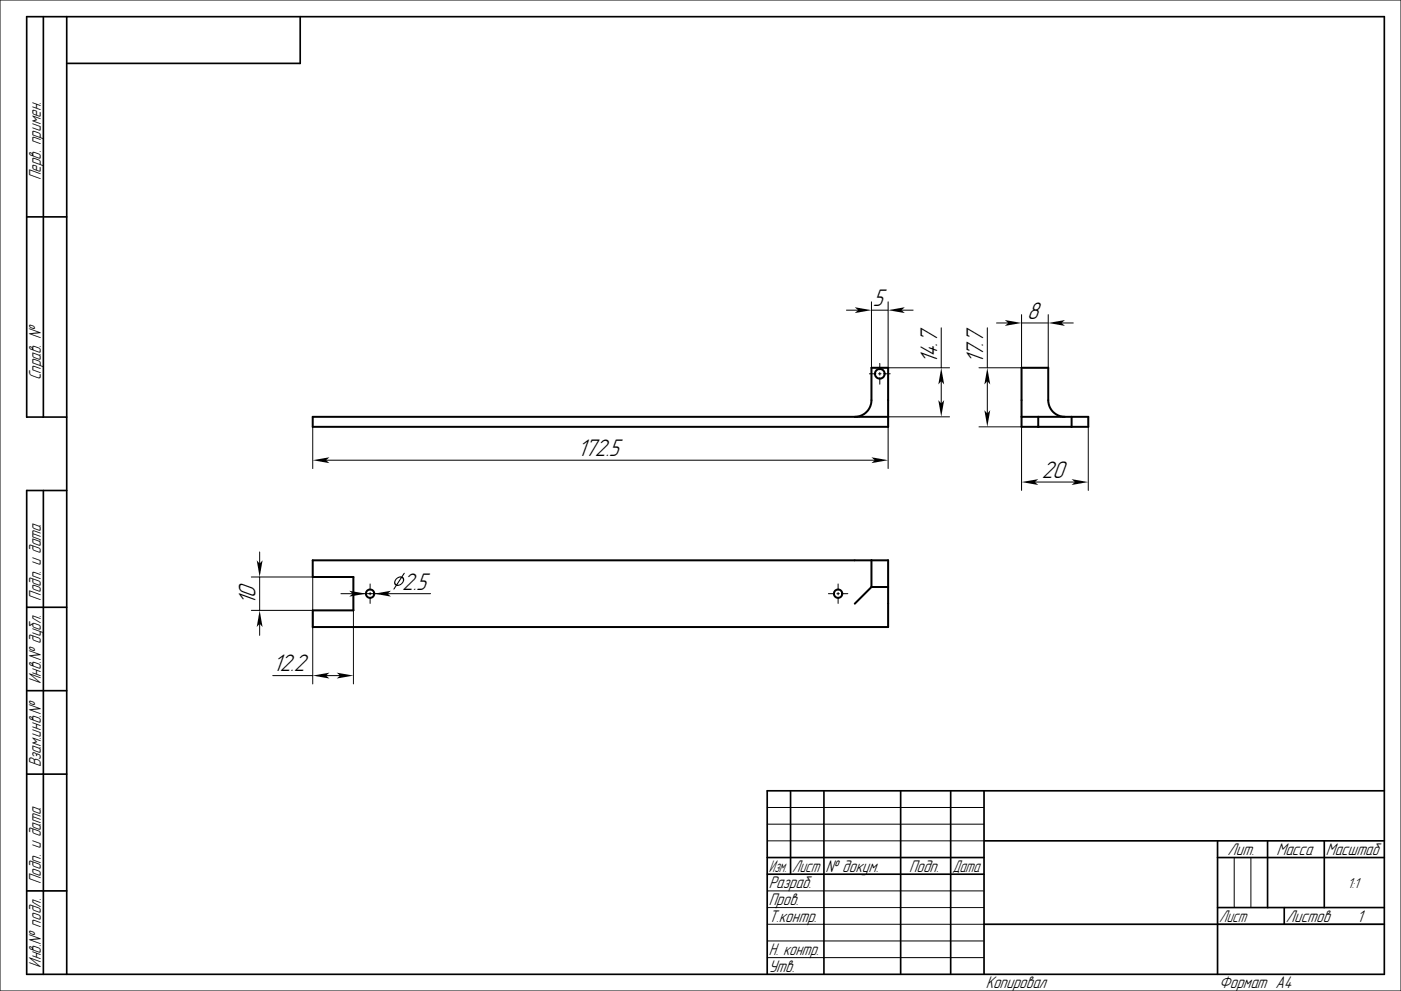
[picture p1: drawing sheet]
<svg xmlns="http://www.w3.org/2000/svg" width="420mm" height="297mm" viewBox="0 0 420 297" stroke-linecap="round" stroke-linejoin="round" font-family="sans-serif">
<g fill="none" stroke="#000" stroke-width=".3">
<path d="M0 0h420v297h-420zM253.7 93h3.5M261.3 93h5M261.3 90.5v19.7M266.3 90.5v19.7h18.4M270.2 93h3.6M282.2 98.2v12M296 98.2v12M298.8 96.8h3.5M306.2 94.3v15.9h-12.7M306.2 96.8h8.1M314.3 94.3v15.9"/>
<path d="M318.2 96.8h3.5M260.6 112h2M263.4 112h.7M263.8 108.9v2M263.8 111.6v.8M263.8 113.2v1.9M264.9 112h2M282.2 114.2v6.7M296 114.2v9.7M93.7 127.9v12.5M97.7 137.9h164.5M266.3 127.9v12.5"/>
<path d="M266.3 124.9h18.4M293.5 127.9h12.7v19.1M326.3 127.9v19.1M310.2 144.5h12M75.3 172.9h18.4v32.1M77.8 165.4v3.5M77.8 172.9v10M102.2 177.9h3.5M106 172.9v32.1M108 177.9h5.9M110.9 175v1.8M110.9 177.6v.7"/>
<path d="M110.9 179v1.8M116.2 177.9h12.9M248.3 177.9h1.9M250.9 177.9h.7M251.2 175v1.8M251.2 177.6v.7M251.2 179v1.8M252.3 177.9h1.9M75.3 182.9h18.4M77.8 186.9v3.5M81.8 202.5h11.9M97.7 202.5h4.3"/>
<path d="M230 252h65M230 242h65M230 247h65M370 257v15M375 257v15M230 277h65M230 267h65M230 272h65M365 277h50M230 282h65M230 287h65"/>
</g>
<g fill="none" stroke="#000" stroke-width=".5">
<path d="M13 5v120M20 5v287M90 5v14h-70M8 65h12M20 125h-12v-120h407v287h-407v-145h12M13 147v145M8 182h12M8 207h12M8 232h12M237 237v25M247 237v55M270 237v55"/>
<path d="M285 237v55M295 237v55M415 237h-185v55M230 257h65M295 252h120M365 257h50M365 252v40M380 252v20M397 252v20M8 267h12M230 262h65M295 277h120"/>
<path d="M365 272h50M385 272v5"/>
</g>
<g fill="none" stroke="#000" stroke-width=".6">
<path d="M256.2 124.9a5 5 0 0 0 5.1-5v-9.7h5v17.7h-172.6v-3h172.6M306.2 124.9h20.1v3h-20.1v-17.7h8.1v9.7a5 5 0 0 0 5 5M311.2 124.9v3M321.3 124.9v3M93.7 167.9h172.6v20h-172.6v-5h12.3v-10h-12.3zM261.3 167.9v8M261.3 175.9l-5.1 5M261.3 175.9h5"/>
<circle cx="263.7" cy="112" r="1.45"/>
<circle cx="110.9" cy="177.9" r="1.25"/>
<circle cx="251.2" cy="177.9" r="1.25"/>
</g>
<g fill="#000">
<path d="M256.2 92.1l5.1 .9-5.1 .8 1-.8z" fill-rule="evenodd"/>
<path d="M266.3 93l5-.9-1.1 .9 1.1 .8z" fill-rule="evenodd"/>
<path d="M301.3 95.9l4.9 .9-4.9 .9 1-.9z" fill-rule="evenodd"/>
<path d="M314.3 96.8l5-.9-1.1 .9 1.1 .9z" fill-rule="evenodd"/>
<path d="M281.3 119.9l.9 1 .8-1-.8 5z" fill-rule="evenodd"/>
<path d="M282.2 110.2l.8 5-.8-1-.9 1z" fill-rule="evenodd"/>
<path d="M296 110.2l.9 5-.9-1-.9 1z" fill-rule="evenodd"/>
<path d="M93.7 137.9l5.1-.9-1.1 .9 1.1 .9z" fill-rule="evenodd"/>
<path d="M261.3 137l5 .9-5 .9 .9-.9z" fill-rule="evenodd"/>
<path d="M295.1 122.9l.9 1 .9-1-.9 5z" fill-rule="evenodd"/>
<path d="M306.2 144.5l5-.9-1 .9 1 .9z" fill-rule="evenodd"/>
<path d="M321.3 143.6l5 .9-5 .9 .9-.9z" fill-rule="evenodd"/>
<path d="M77 167.9l.8 1 .9-1-.9 5z" fill-rule="evenodd"/>
<path d="M104.7 177l5 .9-5 .9 1-.9z" fill-rule="evenodd"/>
<path d="M112.2 177.9l5-.9-1 .9 1 .9z" fill-rule="evenodd"/>
<path d="M118.7 173.4l.8-.5 .9-.1 .6-1 .3-.1-.6 1.2 .5 .7-.4 1.1-.9 .7-1 .2-.9 1.1 .6-1.2-.3-.4-.1-.6zM120.5 173.2l-1.4 2 .8-.1 .7-.6 .2-.8zM118.9 173.6l-.4 .9 .3 .6 1.4-2-.7 .1z" fill-rule="evenodd"/>
<path d="M77.8 182.9l.9 5-.9-1-.8 1z" fill-rule="evenodd"/>
<path d="M93.7 202.5l5.1-.9-1.1 .9 1.1 .9z" fill-rule="evenodd"/>
<path d="M100.9 201.6l5.1 .9-5.1 .9 1.1-.9z" fill-rule="evenodd"/>
</g>
<g font-size="6.7">
<text x="261.7" y="91.7">5</text>
<text x="308" y="95.5">8</text>
<text x="280.9" y="109.2" transform="rotate(-90 280.9 109.2)">14.7</text>
<text x="294.7" y="109.2" transform="rotate(-90 294.7 109.2)">17.7</text>
<text x="173.1" y="136.7">172.5</text>
<text x="312.4" y="143.2">20</text>
<text x="120.6" y="176.7">2.5</text>
<text x="76.6" y="181.3" transform="rotate(-90 76.6 181.3)">10</text>
<text x="81.8" y="201.2">12.2</text>
</g>
<g font-size="4.7">
<text x="12.2" y="54" transform="rotate(-90 12.2 54)">Перв. примен.</text>
<text x="12.2" y="114" transform="rotate(-90 12.2 114)">Справ. №</text>
<text x="12.2" y="180" transform="rotate(-90 12.2 180)">Подп. и дата</text>
<text x="12.2" y="205" transform="rotate(-90 12.2 205)">Инв.№ дубл.</text>
<text x="12.2" y="230" transform="rotate(-90 12.2 230)">Взам.инв.№</text>
<text x="368" y="256.2">Лит.</text>
<text x="382.7" y="256.2">Масса</text>
<text x="397.5" y="256.2">Масштаб</text>
<text x="230.5" y="261.3">Изм.</text>
<text x="237.5" y="261.3">Лист</text>
<text x="247.5" y="261.3">№ докум.</text>
<text x="272.5" y="261.3">Подп.</text>
<text x="285.5" y="261.3">Дата</text>
<text x="12.2" y="265" transform="rotate(-90 12.2 265)">Подп. и дата</text>
<text x="230.5" y="266.3">Разраб.</text>
<text x="230.5" y="271.3">Пров.</text>
<text x="230.5" y="276.3">Т.контр.</text>
<text x="365.5" y="276.2">Лист</text>
<text x="385.5" y="276.2">Листов</text>
<text x="406.8" y="276.3">1</text>
<text x="230.5" y="286.3">Н. контр.</text>
<text x="12.2" y="290" transform="rotate(-90 12.2 290)">Инв.№ подл.</text>
<text x="230.5" y="291.3">Утв.</text>
<text x="295.5" y="296.3">Копировал</text>
<text x="365.5" y="296.3">Формат A4</text>
</g>
<text font-size="4" x="404" y="266">1:1</text>
</svg>
